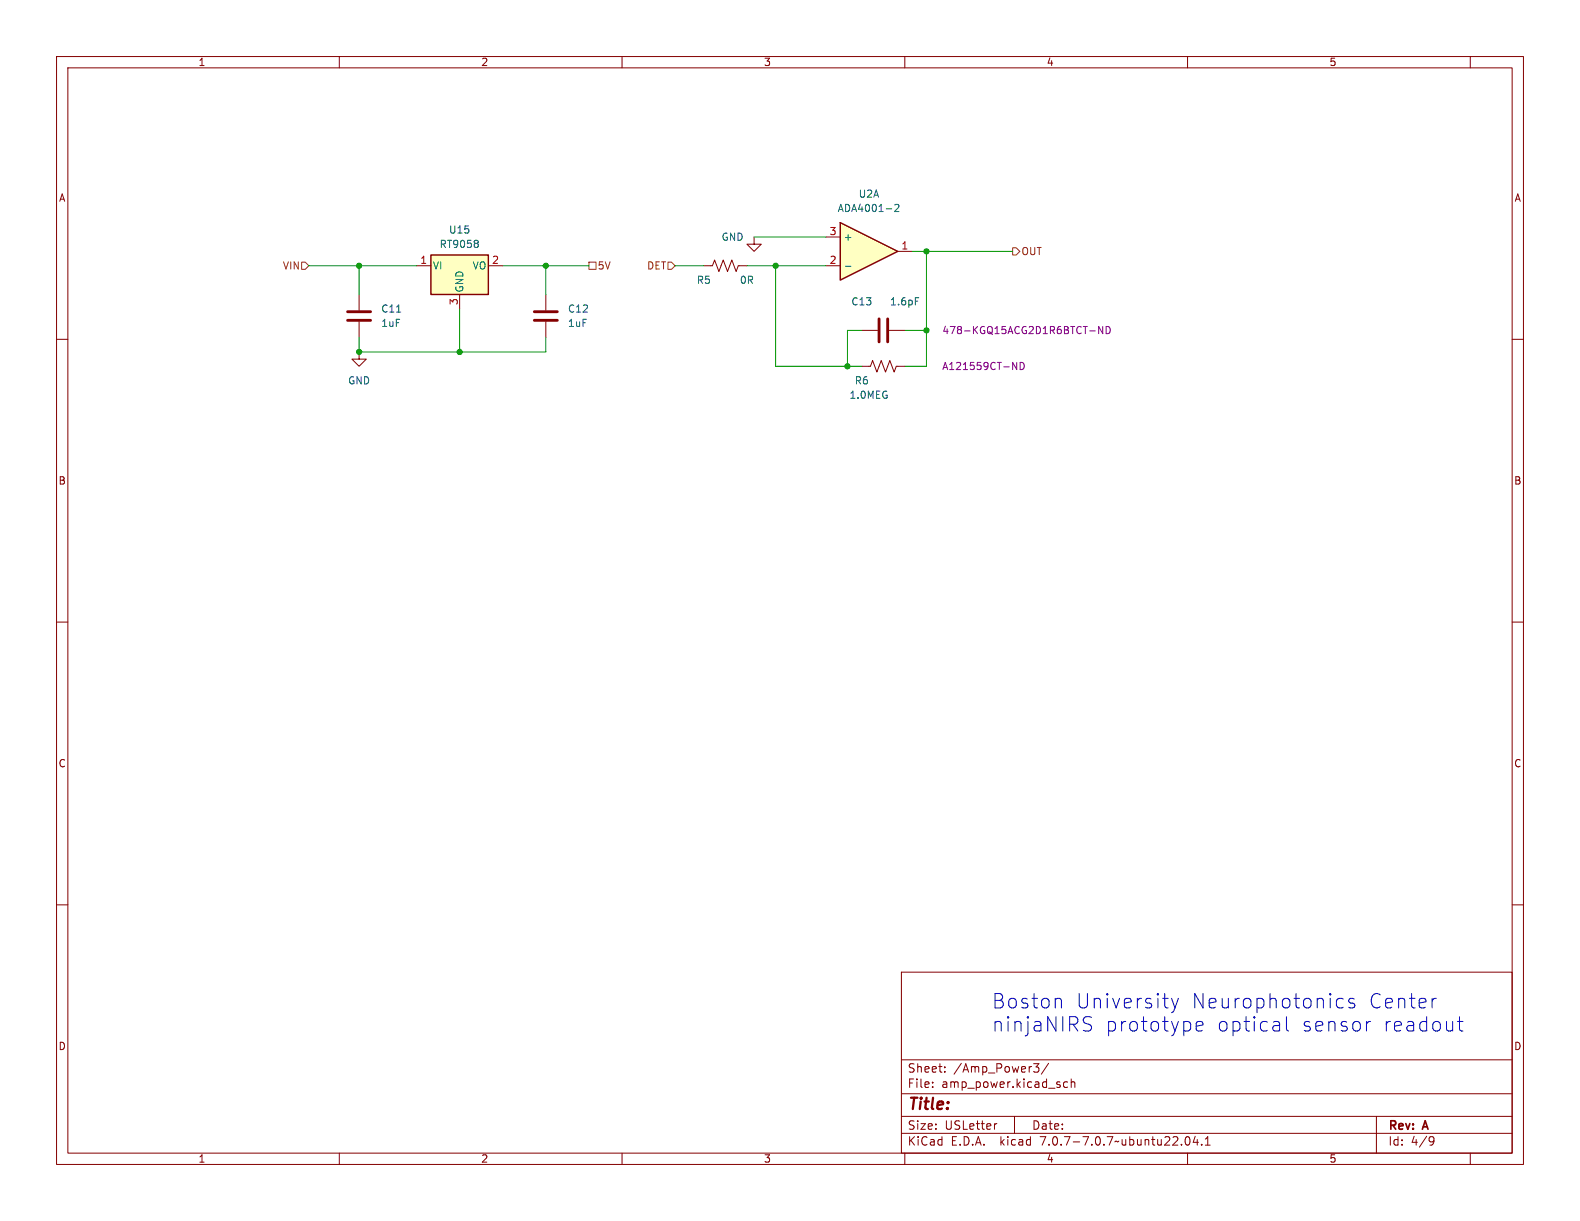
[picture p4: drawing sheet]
<svg xmlns="http://www.w3.org/2000/svg" width="279mm" height="216mm" viewBox="0 0 279 216" stroke-linecap="round" stroke-linejoin="round" font-family="sans-serif">
<g fill="none" stroke="#840000" stroke-width=".18">
<path d="M10 10h259.4v195.9h-259.4zM12 12h255.4v191.9h-255.4zM60 10v2M110 10v2M160 10v2M210 10v2M260 10v2M10 60h2M73.7 47h2.5M81.3 52.1v2.5M86.4 47h2.5M96.5 52.1v2.8"/>
<path d="M96.5 56.9v2.8M124.5 47h1.5l.4-1 .7 2 .8-2 .8 2 .7-2 .8 2 .4-1h1.5M267.4 60h2M10 110h2M267.4 110h2M10 160h2M267.4 160h2M159.4 171.9h108v32h-108zM159.4 197.4h108M159.4 193.4h108M159.4 187.4h108M164.9 192.1v.2"/>
<path d="M164.9 191.4v.1M167.1 189.4v.2M167.1 188.7v.1M176.3 198.7l-.3 .1M179.4 197.4v3M182.8 188.1h.9l-.5 .6 .4 .1 .1 .5-.3 .3h-.4M185.4 188l-1.3 1.9M188.8 191.4l-.4-.1-.3 .3v.4l.1 .2h.6M189.4 191.4l.2-.1 .4 .1 .1 .9M189.4 190.8v1.5M243.4 197.4v6.5M60 203.9v2"/>
<path d="M110 203.9v2M159.4 200.4h108M160 203.9v2M209.7 201.1l.2-.1a.81 .81 0 0 1 .6 .6 .81 .81 0 0 1-.3 .8l-.1 .1a.81 .81 0 0 1-.4-1.4zM210 203.9v2M211.4 200.9l-.4 1.1h.9M211.7 201.5v1M212.5 202.3v.2M213.1 202.5h.9M213.1 201.4l.5-.4v1.5M253 201l.5 .1a.99 .99 0 0 1-.4 1.4h-.2M253.6 201.6l-.3 .3h-.3"/>
<path d="M260 203.9v2"/>
</g>
<path d="M76.2 45.1h10.2v7h-10.2z" fill="#ffffc2" stroke="#ffffc2" stroke-width=".18"/>
<path d="M76.2 45.1h10.2v7h-10.2z" fill="none" stroke="#840000" stroke-width=".25"/>
<path d="M84.5 42.6l.1 .1-.1 .3M84.5 43.1l.1 .2-.1 .4" fill="none" stroke="#006464" stroke-width=".18"/>
<path d="M94.5 56.6h4.1M94.5 55.1h4.1" fill="none" stroke="#840000" stroke-width=".51"/>
<path d="M148.6 39.4l10.1 5.1-10.1 5z" fill="#ffffc2"/>
<path d="M148.6 39.4l10.1 5.1-10.1 5z" fill="none" stroke="#840000" stroke-width=".25"/>
<path d="M63.5 52.1v2.8M63.5 56.9v2.8M133.3 41.9v1.3h1.3l-1.3 1.3-1.2-1.3h1.2M146 47h2.6M146 41.9h2.6M152.4 58.4h2.8M157.2 58.4h2.8M158.7 44.5h2.6M63.5 62.2v1.3h1.3l-1.3 1.3-1.3-1.3h1.3M152.4 64.8h1.5l.4-1 .8 2 .7-2 .8 2 .8-2 .7 2 .4-1h1.5" fill="none" stroke="#840000" stroke-width=".18"/>
<path d="M158.2 36.3l.5-.2 .3 .4-.8 .9h.8M70.1 55.2h.8M149.5 47.1h1M161.9 52.6h.6" fill="none" stroke="#006464" stroke-width=".18"/>
<path d="M61.5 56.6h4M61.5 55.1h4M155.4 56.4v4.1M157 56.4v4.1" fill="none" stroke="#840000" stroke-width=".51"/>
<path d="M192.7 58.5h1M195 57.7v1.3l-.7-1.3v1.3M195.6 57.7a.64 .64 0 0 1 .7 .7 .64 .64 0 0 1-.7 .6zM179.1 64.1l.7 1.2v-1.2M180.4 64.1a.64 .64 0 0 1 .7 .6 .64 .64 0 0 1-.7 .6z" fill="none" stroke="#840084" stroke-width=".18"/>
<path d="M53.3 46.4h.7l.6 .6-.6 .6h-.7zM104.1 46.4h1.3v1.2h-1.3zM118.1 46.4h.6l.7 .6-.7 .6h-.6zM179.1 43.8h.6l.6 .7-.6 .6h-.6z" fill="none" stroke="#725600" stroke-width=".18"/>
<g fill="none" stroke="#0000c2" stroke-width=".18">
<path d="M187 176.5h.3l.4 .4v1.3M207.2 176.5l.6 1.7M207.8 178.2l-.3 .6-.3 .3M208.4 176.5l-.6 1.7M227.5 179.8v2.1l.4 .4M236.3 177.7l.5 .5 .7-.1M237.5 176.6l-.7-.1-.5 .5M239.5 176.6l-.6-.1-.4 .4 .1 .4 .9 .2 .1 .2-.1 .4-.3 .1-.7-.1M254 176.5l-.5 .1M258.1 179.8v2.1l.1 .3 .5 .1M192.1 181a.93 .93 0 0 1 .9 .6 .65 .65 0 0 1-.5 .7h-.6M211.5 181.5l1.2-.3-.1-.5-.7-.1-.4 .4v.9l.1 .3 .3 .1 .7-.1"/>
<path d="M226.2 180.7l.1 .3v1.3M226.3 182.2l-.3 .1M226.3 181.2l-.3 .1M242.4 180.6a.65 .65 0 0 0-.8 .5M257.7 180.6h1"/>
</g>
<g fill="none" stroke="#009600" stroke-width=".18">
<path d="M54.6 47h19.1M63.5 59.7v2.5h33v-2.5M63.5 47v5.1M81.3 54.6v7.6M88.9 47h15.2M96.5 47v5.1M119.4 47h5.1M132.1 47h13.9M133.3 41.9h12.7M137.2 47v17.8h15.2M152.4 58.4h-2.5v6.4M160 58.4h3.8"/>
<path d="M161.3 44.5h17.8M163.8 44.5v20.3h-3.8"/>
</g>
<g fill="#009600" stroke="#009600" stroke-width=".18">
<circle cx="149.9" cy="64.8" r=".46"/>
<circle cx="63.5" cy="62.2" r=".46"/>
<circle cx="163.8" cy="44.5" r=".46"/>
<circle cx="81.3" cy="62.2" r=".46"/>
<circle cx="137.2" cy="47" r=".46"/>
<circle cx="163.8" cy="58.4" r=".46"/>
<circle cx="96.5" cy="47" r=".46"/>
<circle cx="63.5" cy="47" r=".46"/>
</g>
<g font-size="3.5" fill="#0000c2">
<text x="175.3" y="178.5">Boston</text>
<text x="190.1" y="178.5">University</text>
<text x="210.5" y="178.5">Neurophotonics</text>
<text x="241.8" y="178.5">Center</text>
<text x="175.3" y="182.6">ninjaNIRS</text>
<text x="195.3" y="182.6">prototype</text>
<text x="215" y="182.6">optical</text>
<text x="229.9" y="182.6">sensor</text>
<text x="244.2" y="182.6">readout</text>
</g>
<text font-size="2.8" fill="#840000" x="160.4" y="196.8">Title:</text>
<g font-size="2.1" fill="#840000">
<text x="160.4" y="189.9">Sheet:</text>
<text x="168.6" y="189.9">/Amp_Power3/</text>
<text x="160.4" y="192.6">File:</text>
<text x="166.5" y="192.6">amp_power.kicad_sch</text>
<text x="160.4" y="202.8">KiCad</text>
<text x="160.4" y="200">Size:</text>
<text x="167.1" y="200">USLetter</text>
<text x="168.1" y="202.8">E.D.A.</text>
<text x="177" y="202.8">kicad</text>
<text x="182.4" y="200">Date:</text>
<text x="184.2" y="202.8">7.0.7-7.0.7~ubuntu22.04.1</text>
<text x="245.4" y="200.2">Rev:</text>
<text x="245.4" y="202.8">Id:</text>
<text x="249.5" y="202.8">4/9</text>
<text x="251.8" y="200.2">A</text>
</g>
<g font-size="1.8" fill="#840000">
<text x="35" y="11.9">1</text>
<text x="85" y="11.9">2</text>
<text x="135" y="11.9">3</text>
<text x="185" y="11.9">4</text>
<text x="235" y="11.9">5</text>
<text x="10.3" y="35.9">A</text>
<text x="267.7" y="35.9">A</text>
<text x="10.3" y="85.9">B</text>
<text x="267.7" y="85.9">B</text>
<text x="10.3" y="135.9">C</text>
<text x="267.7" y="135.9">C</text>
<text x="10.3" y="185.9">D</text>
<text x="267.7" y="185.9">D</text>
<text x="35" y="205.8">1</text>
<text x="85" y="205.8">2</text>
<text x="135" y="205.8">3</text>
<text x="185" y="205.8">4</text>
<text x="235" y="205.8">5</text>
</g>
<g font-size="1.8" fill="#006464">
<text x="151.8" y="35.2">U2A</text>
<text x="79.3" y="41.5">U15</text>
<text x="148" y="37.7">ADA4001-2</text>
<text x="76.5" y="47.9">VI</text>
<text x="77.6" y="44">RT9058</text>
<text x="83.5" y="47.9">VO</text>
<text x="127.5" y="42.8">GND</text>
<text x="149.1" y="42.8">+</text>
<text x="82.1" y="51.8" transform="rotate(-90 82.1 51.8)">GND</text>
<text x="123.1" y="50.4">R5</text>
<text x="130.7" y="50.4">0R</text>
<text x="67.3" y="58">1uF</text>
<text x="67.3" y="55.5">C11</text>
<text x="100.3" y="58">1uF</text>
<text x="100.3" y="55.5">C12</text>
<text x="150.5" y="54.2">C13</text>
<text x="157.3" y="54.2">1.6pF</text>
<text x="61.5" y="68.2">GND</text>
<text x="150.1" y="70.7">1.0MEG</text>
<text x="151.1" y="68.2">R6</text>
</g>
<g font-size="1.8" fill="#a90000">
<text x="146.6" y="41.7">3</text>
<text x="74.2" y="46.7">1</text>
<text x="86.9" y="46.7">2</text>
<text x="146.6" y="46.7">2</text>
<text x="159.3" y="44.2">1</text>
<text x="81" y="54" transform="rotate(-90 81 54)">3</text>
</g>
<g font-size="1.8" fill="#725600">
<text x="49.9" y="47.9">VIN</text>
<text x="105.6" y="47.9">5V</text>
<text x="114.3" y="47.9">DET</text>
<text x="180.5" y="45.3">OUT</text>
</g>
<g font-size="1.8" fill="#840084">
<text x="166.5" y="59.3">478-KGQ15ACG2D1R6BTCT-ND</text>
<text x="166.5" y="65.6">A121559CT-ND</text>
</g>
</svg>
